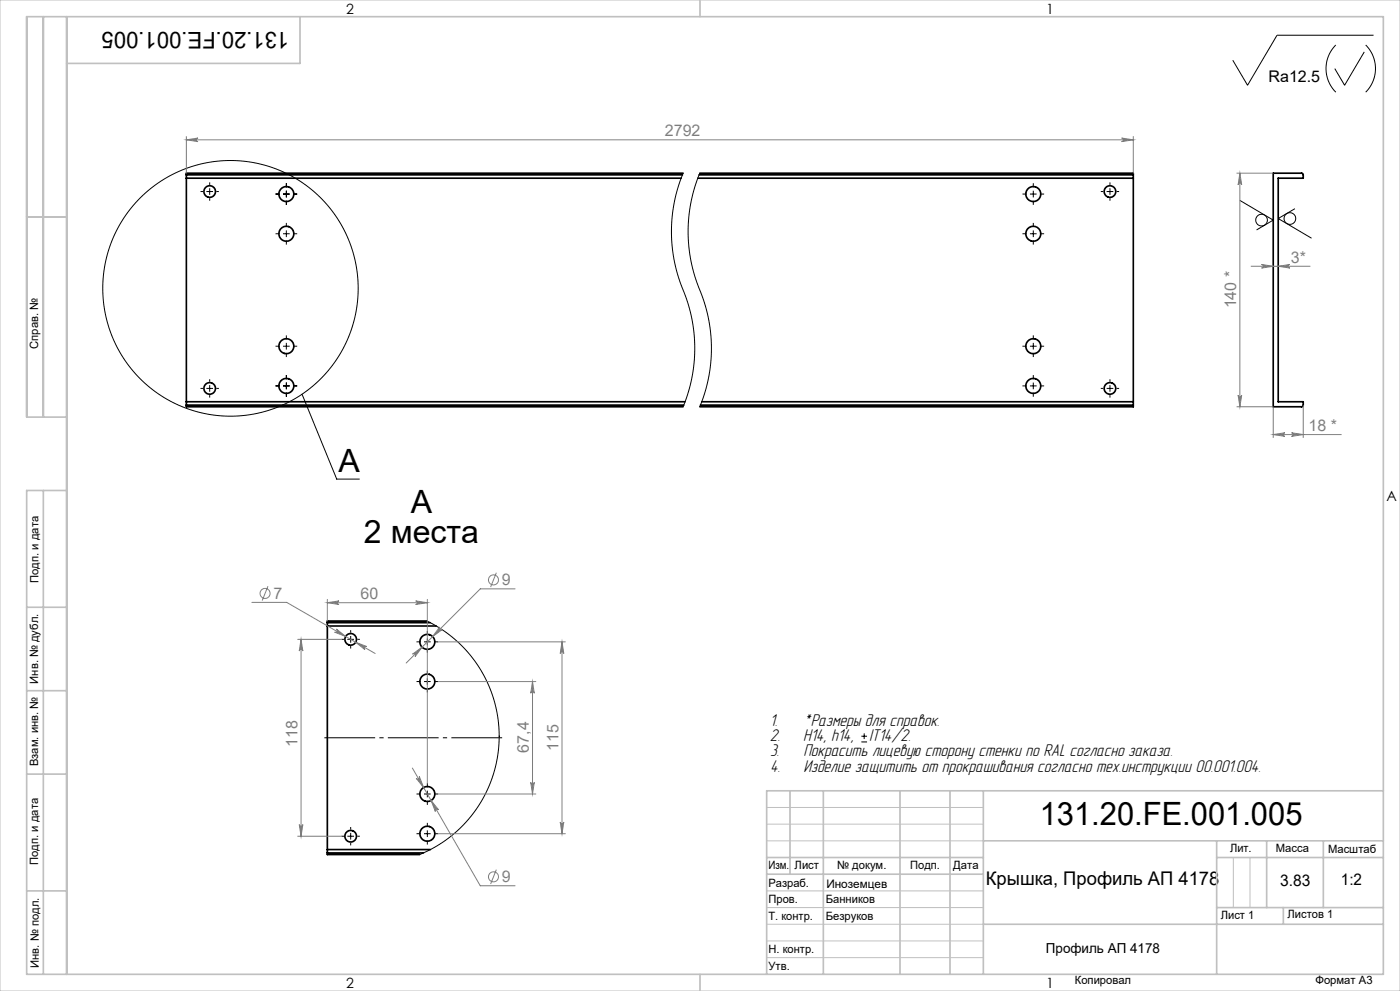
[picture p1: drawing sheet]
<svg xmlns="http://www.w3.org/2000/svg" width="420mm" height="297mm" viewBox="0 0 420 297" stroke-linecap="round" stroke-linejoin="round" font-family="sans-serif">
<g fill="none" stroke="#000" stroke-width=".5">
<path d="M55.9 52.4h148.8M55.9 53.4h148.4M55.9 52.4v69M204.9 51.9h-149v.5M209.3 53.4h130.7M209.7 52.4h130.3M209.9 51.9h130.1v.5M340 52.4v69M382 51.9h8.5l.5 .4v1.1h-7.5v67h7.5v1.1l-.4 .4h-8.6zM55.9 121.4v.5h149M55.9 121.4h149.2M55.9 120.4h149.6"/>
<path d="M210.1 121.4h129.9M210.5 120.4h129.5M340 121.4v.5h-130.1M98.2 186.6h30.9M98.2 187.6h32.7M98.2 186.6v69M128.1 186.1h-29.9v.5M98.2 255.6v.5h27.7M98.2 255.6h28.8M98.2 254.6h30.9"/>
<circle cx="62.9" cy="57.4" r="1.75"/>
<circle cx="85.9" cy="58.2" r="2.25"/>
<circle cx="310" cy="58.2" r="2.25"/>
<circle cx="333" cy="57.4" r="1.75"/>
<circle cx="85.9" cy="70.1" r="2.25"/>
<circle cx="310" cy="70.1" r="2.25"/>
<circle cx="62.9" cy="116.4" r="1.75"/>
<circle cx="85.9" cy="115.7" r="2.25"/>
<circle cx="85.9" cy="103.8" r="2.25"/>
<circle cx="310" cy="103.8" r="2.25"/>
<circle cx="310" cy="115.7" r="2.25"/>
<circle cx="333" cy="116.4" r="1.75"/>
<circle cx="105.2" cy="191.6" r="1.75"/>
<circle cx="128.2" cy="192.4" r="2.25"/>
<circle cx="128.2" cy="204.3" r="2.25"/>
<circle cx="128.2" cy="238" r="2.25"/>
<circle cx="105.2" cy="250.6" r="1.75"/>
<circle cx="128.2" cy="249.9" r="2.25"/>
</g>
<g fill="none" stroke="#000" stroke-width=".3">
<path d="M400.7 13.5a10 10 0 0 0 0 14.1M409.3 15.6l-5.9 10-3-5M409.7 13.5a10 10 0 0 1 0 14.1M412.1 10.6h-29l-8.8 15-4.5-7.5M60.2 57.4h.7M61.9 57.4h2M62.9 54.7v.7M62.9 56.4v2M62.9 59.4v.8M64.9 57.4h.8M82.7 58.2h1.2M84.9 58.2h2"/>
<path d="M85.9 54.9v1.3M85.9 57.2v2M87.9 58.2h1.3M204.9 51.9a46.6 46.6 0 0 0 1.1 37.7 45.5 45.5 0 0 1-1.1 32.3M209.9 51.9a46.6 46.6 0 0 0 1.1 37.7 45.5 45.5 0 0 1-1.1 32.3M306.7 58.2h1.3M309 58.2h2M310 54.9v1.3M310 57.2v2M312 58.2h1.2M330.2 57.4h.8M332 57.4h2"/>
<path d="M333 54.7v.7M333 56.4v2M333 59.4v.8M335 57.4h.7M82.7 70.1h1.2M84.9 70.1h2M85.9 60.2v1.2M85.9 66.8v1.3M85.9 69.1v2M85.9 72.1v1.2M87.9 70.1h1.3M306.7 70.1h1.3"/>
<path d="M309 70.1h2M310 60.2v1.2M310 66.8v1.3M310 69.1v2M310 72.1v1.2M312 70.1h1.2M372 60.1l10 5.9-5 2.9M388.5 62.5l-5 3 10 5.9M60.2 116.4h.7M61.9 116.4h2M62.9 113.7v.7M62.9 115.4v2"/>
<path d="M62.9 118.4v.8M64.9 116.4h.8M82.7 115.7h1.2M82.7 103.8h1.2M84.9 115.7h2M84.9 103.8h2M85.9 100.5v1.3M85.9 102.8v2M85.9 105.8v1.2M85.9 112.4v1.3M85.9 114.7v2M85.9 117.7v1.2"/>
<path d="M87.9 115.7h1.3M87.9 103.8h1.3M90.6 118.1l10.4 25.5h6.8M306.7 115.7h1.3M306.7 103.8h1.3M309 115.7h2M309 103.8h2M310 100.5v1.3M310 102.8v2M310 105.8v1.2M310 112.4v1.3M310 114.7v2"/>
<path d="M310 117.7v1.2M312 115.7h1.2M312 103.8h1.2M330.2 116.4h.8M332 116.4h2M333 113.7v.7M333 115.4v2M333 118.4v.8M335 116.4h.7M102.5 191.6h.7M104.2 191.6h2M105.2 188.9v.7"/>
<path d="M105.2 190.6v2M105.2 193.6v.8M107.2 191.6h.8M125 192.4h1.2M127.2 192.4h2M128.1 186.1l4.8 2.8 4.3 3.4 3.8 4 3.2 4.4 2.5 4.9 1.8 5.2 1 5.5 .2 5.5-.5 5.6-1.4 5.2-2.2 5.3-2.7 4.6-3.6 4.4-4 3.7-4.5 3.1-4.9 2.4M128.2 189.1v1.3M128.2 191.4v2M128.2 194.4v1.2M130.2 192.4h1.3M125 204.3h1.2M127.2 204.3h2"/>
<path d="M128.2 201v1.3M128.2 203.3v2M128.2 206.3v1.2M130.2 204.3h1.3M259.3 219.8v1.7M125 238h1.2M127.2 238h2M128.2 234.7v1.3M128.2 237v2M128.2 240v1.2M130.2 238h1.3M258.4 222.4h1.7"/>
<path d="M258.4 220.6h1.7M102.5 250.6h.7M104.2 250.6h2M105.2 247.9v.7M105.2 249.6v2M105.2 252.6v.8M107.2 250.6h.8M125 249.9h1.2M127.2 249.9h2M128.2 246.6v1.3M128.2 248.9v2M128.2 251.9v1.2"/>
<path d="M130.2 249.9h1.3"/>
<circle cx="378.5" cy="66" r="1.75"/>
<circle cx="387" cy="65.5" r="1.75"/>
<circle cx="69.1" cy="86.4" r="38.3"/>
</g>
<g fill="none" stroke="#808080" stroke-width=".3">
<path d="M55.9 40.9v11M55.9 41.9h284.1M55.9 41.9l3.5-.5a.54 .54 0 0 0-.5 .5 .54 .54 0 0 0 .5 .5zM336.5 41.4l3.5 .5-3.5 .5a.54 .54 0 0 0 .5-.5 .54 .54 0 0 0-.5-.5zM340 40.9v11M371 51.9h11M372 51.9v70M372 51.9l.5 3.5a.54 .54 0 0 0-.5-.5 .54 .54 0 0 0-.6 .5zM375.2 79.8h17.9M378.5 79.3l3.5 .5-3.5 .5a.54 .54 0 0 0 .5-.5 .54 .54 0 0 0-.5-.5zM383.5 79.8l3.5-.5a.54 .54 0 0 0-.5 .5 .54 .54 0 0 0 .5 .5zM371.4 118.4a.54 .54 0 0 0 .6 .5 .54 .54 0 0 0 .5-.5l-.5 3.5z"/>
<path d="M371 121.9h11M382 130.2l3.5-.5a.54 .54 0 0 0-.5 .5 .54 .54 0 0 0 .5 .6zM382 121.9v9.3M382 130.2h20.5M387.5 129.7l3.5 .5-3.5 .6a.54 .54 0 0 0 .5-.6 .54 .54 0 0 0-.5-.5zM391 121.4v9.8M80.4 175.7l-1.7 4.3M98.2 179.6v6.5M128.2 179.6v55.1M148.9 171.6l-1.7 4.3M154.5 176.5h-10.4l-22.2 22.2M75.6 180.5h10.4l26.5 15.4"/>
<path d="M89.3 191.6h13.1M90.3 191.6l.6 3.5a.54 .54 0 0 0-.6-.5 .54 .54 0 0 0-.5 .5zM90.3 191.6v59M98.2 180.6l3.5-.5a.54 .54 0 0 0-.5 .5 .54 .54 0 0 0 .5 .6zM98.2 180.6h30M100.9 188.5l2.8 2.2-3.3-1.2a.54 .54 0 0 0 .7-.3 .54 .54 0 0 0-.2-.7zM106.7 192.5l3.3 1.3a.54 .54 0 0 0-.7 .2 .54 .54 0 0 0 .2 .7zM123.8 196l2.8-2-2.1 2.8a.54 .54 0 0 0 0-.7 .54 .54 0 0 0-.7-.1zM124.7 180.1l3.5 .5-3.5 .6a.54 .54 0 0 0 .5-.6 .54 .54 0 0 0-.5-.5zM131.5 192.4h38.1M131.9 187.9a.54 .54 0 0 0 0 .8 .54 .54 0 0 0 .8 0l-2.9 2.1zM168.6 192.4l.5 3.5a.54 .54 0 0 0-.5-.5 .54 .54 0 0 0-.5 .5z"/>
<path d="M168.6 192.4v57.5M131.5 204.3h29.3M159.8 204.3l.5 3.5a.54 .54 0 0 0-.5-.5 .54 .54 0 0 0-.6 .5zM159.8 204.3v33.7M123.7 230.2l20.4 35.3h10.4M124.9 233.3a.54 .54 0 0 0 .7 .1 .54 .54 0 0 0 .2-.7l1.3 3.3zM129.3 239.9l2.2 2.8a.54 .54 0 0 0-.7-.2 .54 .54 0 0 0-.2 .7zM131.5 238h29.3M159.2 234.5a.54 .54 0 0 0 .6 .5 .54 .54 0 0 0 .5-.5l-.5 3.5zM89.3 250.6h13.1M89.8 247.1a.54 .54 0 0 0 .5 .5 .54 .54 0 0 0 .6-.5l-.6 3.5zM131.5 249.9h38.1"/>
<path d="M168.1 246.4a.54 .54 0 0 0 .5 .5 .54 .54 0 0 0 .5-.5l-.5 3.5zM148.9 260.6l-1.7 4.3"/>
<circle cx="79.5" cy="177.8" r="1.5"/>
<circle cx="148" cy="173.8" r="1.5"/>
<circle cx="148" cy="262.8" r="1.5"/>
</g>
<path d="M151.7 221.1h-55.5" fill="none" stroke="#000" stroke-width=".3" stroke-dasharray="15.2 1.3 1.3 1.3" stroke-dashoffset="-1.1" stroke-linecap="butt"/>
<path d="M0 0h420v297h-420zM230 242h65M230 247h65M230 252h65M370 257v15M375 257v15M230 267h65M230 272h65M230 277h65M230 282h65M230 287h65" fill="none" stroke="#c0c0c0" stroke-width=".3"/>
<g fill="none" stroke="#c0c0c0" stroke-width=".5">
<path d="M13 5v120M20 5v287M90 5v14h-70M210 0v5M8 65h12M20 125h-12v-120h407v287h-407v-145h12M13 147v145M8 182h12M8 207h12M8 232h12M237 237v25M247 237v55"/>
<path d="M270 237v55M285 237v55M295 237v55M415 237h-185v55M230 257h65M295 252h120M365 252v40M365 257h50M380 252v20M397 252v20M8 267h12M230 262h65"/>
<path d="M295 277h120M365 272h50M385 272v5M210 292v5"/>
</g>
<g fill="#808080">
<path d="M55.9 41.9l3.5-.5a.54 .54 0 0 0-.5 .5 .54 .54 0 0 0 .5 .5zM336.5 41.4l3.5 .5-3.5 .5a.54 .54 0 0 0 .5-.5 .54 .54 0 0 0-.5-.5z"/>
<path d="M124.7 180.1l3.5 .5-3.5 .6a.54 .54 0 0 0 .5-.6 .54 .54 0 0 0-.5-.5zM98.2 180.6l3.5-.5a.54 .54 0 0 0-.5 .5 .54 .54 0 0 0 .5 .6z"/>
<path d="M106.7 192.5l2.8 2.2a.54 .54 0 0 1-.2-.7 .54 .54 0 0 1 .7-.2zM100.9 188.5a.54 .54 0 0 1 .2 .7 .54 .54 0 0 1-.7 .3l3.3 1.2zM123.8 196a.54 .54 0 0 1 .7 .1 .54 .54 0 0 1 0 .7l2.1-2.8zM131.9 187.9l-2.1 2.9 2.9-2.1a.54 .54 0 0 1-.8 0 .54 .54 0 0 1 0-.8zM124.9 233.3l2.2 2.7-1.3-3.3a.54 .54 0 0 1-.2 .7 .54 .54 0 0 1-.7-.1zM129.3 239.9l1.3 3.3a.54 .54 0 0 1 .2-.7 .54 .54 0 0 1 .7 .2z"/>
<path d="M159.8 204.3l.5 3.5a.54 .54 0 0 0-.5-.5 .54 .54 0 0 0-.6 .5zM159.2 234.5a.54 .54 0 0 0 .6 .5 .54 .54 0 0 0 .5-.5l-.5 3.5zM168.6 192.4l.5 3.5a.54 .54 0 0 0-.5-.5 .54 .54 0 0 0-.5 .5zM168.1 246.4a.54 .54 0 0 0 .5 .5 .54 .54 0 0 0 .5-.5l-.5 3.5zM90.3 191.6l.6 3.5a.54 .54 0 0 0-.6-.5 .54 .54 0 0 0-.5 .5zM89.8 247.1a.54 .54 0 0 0 .5 .5 .54 .54 0 0 0 .6-.5l-.6 3.5z"/>
<path d="M387.5 129.7l3.5 .5-3.5 .6a.54 .54 0 0 0 .5-.6 .54 .54 0 0 0-.5-.5zM382 130.2l3.5-.5a.54 .54 0 0 0-.5 .5 .54 .54 0 0 0 .5 .6z"/>
<path d="M372 51.9l.5 3.5a.54 .54 0 0 0-.5-.5 .54 .54 0 0 0-.6 .5zM371.4 118.4a.54 .54 0 0 0 .6 .5 .54 .54 0 0 0 .5-.5l-.5 3.5z"/>
<path d="M378.5 79.3l3.5 .5-3.5 .5a.54 .54 0 0 0 .5-.5 .54 .54 0 0 0-.5-.5zM383.5 79.8l3.5-.5a.54 .54 0 0 0-.5 .5 .54 .54 0 0 0 .5 .5z"/>
</g>
<g font-size="9.6">
<text x="101.5" y="141.5">A</text>
<text x="123.3" y="153.8">A</text>
<text x="109.2" y="162.8">2 места</text>
<text x="311.9" y="247.3">131.20.FE.001.005</text>
</g>
<text font-size="6.9" x="86.8" y="9.5" transform="rotate(-180 86.8 9.5)">131.20.FE.001.005</text>
<text font-size="5.6" x="295.7" y="265.1">Крышка, Профиль АП 4178</text>
<g font-size="5.3">
<text x="231" y="217.5">1.</text>
<text x="241" y="217.5">*Размеры для справок.</text>
<text x="231" y="222.1">2.</text>
<text x="231" y="226.7">3.</text>
<text x="241" y="222.1">H14, h14,</text>
<text x="241" y="226.7">Покрасить лицевую сторону стенки по RAL согласно заказа.</text>
<text x="260.7" y="222.1">IT14/2.</text>
<text x="231" y="231.3">4.</text>
<text x="241" y="231.3">Изделие защитить от прокрашивания согласно тех.инструкции 00.001.004.</text>
</g>
<g font-size="4.8">
<text x="380.6" y="24.5">Ra12.5</text>
<text x="384" y="265.6">3.83</text>
<text x="402.3" y="265.3">1:2</text>
</g>
<g font-size="4.8" fill="#808080">
<text x="199.5" y="40.8">2792</text>
<text x="387.2" y="78.7">3*</text>
<text x="370.9" y="92.5" transform="rotate(-90 370.9 92.5)">140 *</text>
<text x="392.6" y="129.2">18 *</text>
<text x="82" y="179.4">7</text>
<text x="108.1" y="179.6">60</text>
<text x="150.5" y="175.4">9</text>
<text x="89.2" y="223.7" transform="rotate(-90 89.2 223.7)">118</text>
<text x="158.7" y="225.6" transform="rotate(-90 158.7 225.6)">67,4</text>
<text x="167.5" y="224.9" transform="rotate(-90 167.5 224.9)">115</text>
<text x="150.5" y="264.4">9</text>
</g>
<g font-size="4.2">
<text x="103.8" y="4.2">2</text>
<text x="313.8" y="4.2">1</text>
<text x="415.9" y="150.2">A</text>
<text x="103.8" y="296.2">2</text>
<text x="313.8" y="296.2">1</text>
</g>
<text font-size="4.1" x="313.8" y="285.6">Профиль АП 4178</text>
<text font-size="3.5" x="247.9" y="266.3">Иноземцев</text>
<g font-size="3.4">
<text x="11.5" y="104.5" transform="rotate(-90 11.5 104.5)">Справ. №</text>
<text x="11.6" y="174.7" transform="rotate(-90 11.6 174.7)">Подп. и дата</text>
<text x="11.4" y="204.9" transform="rotate(-90 11.4 204.9)">Инв. № дубл.</text>
<text x="11.4" y="229.6" transform="rotate(-90 11.4 229.6)">Взам. инв. №</text>
<text x="369" y="255.5">Лит.</text>
<text x="382.8" y="255.5">Масса</text>
<text x="398.4" y="255.6">Масштаб</text>
<text x="11.4" y="259.2" transform="rotate(-90 11.4 259.2)">Подп. и дата</text>
<text x="230.5" y="260.5">Изм.</text>
<text x="238.4" y="260.4">Лист</text>
<text x="251.1" y="260.4">№ докум.</text>
<text x="273" y="260.4">Подп.</text>
<text x="286" y="260.4">Дата</text>
<text x="230.5" y="265.7">Разраб.</text>
<text x="230.5" y="275.7">Т. контр.</text>
<text x="230.6" y="270.7">Пров.</text>
<text x="247.7" y="275.6">Безруков</text>
<text x="247.8" y="270.6">Банников</text>
<text x="366.2" y="275.3">Лист 1</text>
<text x="386.3" y="275.2">Листов 1</text>
<text x="230.6" y="285.7">Н. контр.</text>
<text x="11.6" y="290" transform="rotate(-90 11.6 290)">Инв. № подл.</text>
<text x="230.6" y="290.7">Утв.</text>
<text x="322.5" y="295">Копировал</text>
<text x="394.6" y="295">Формат А3</text>
</g>
</svg>
